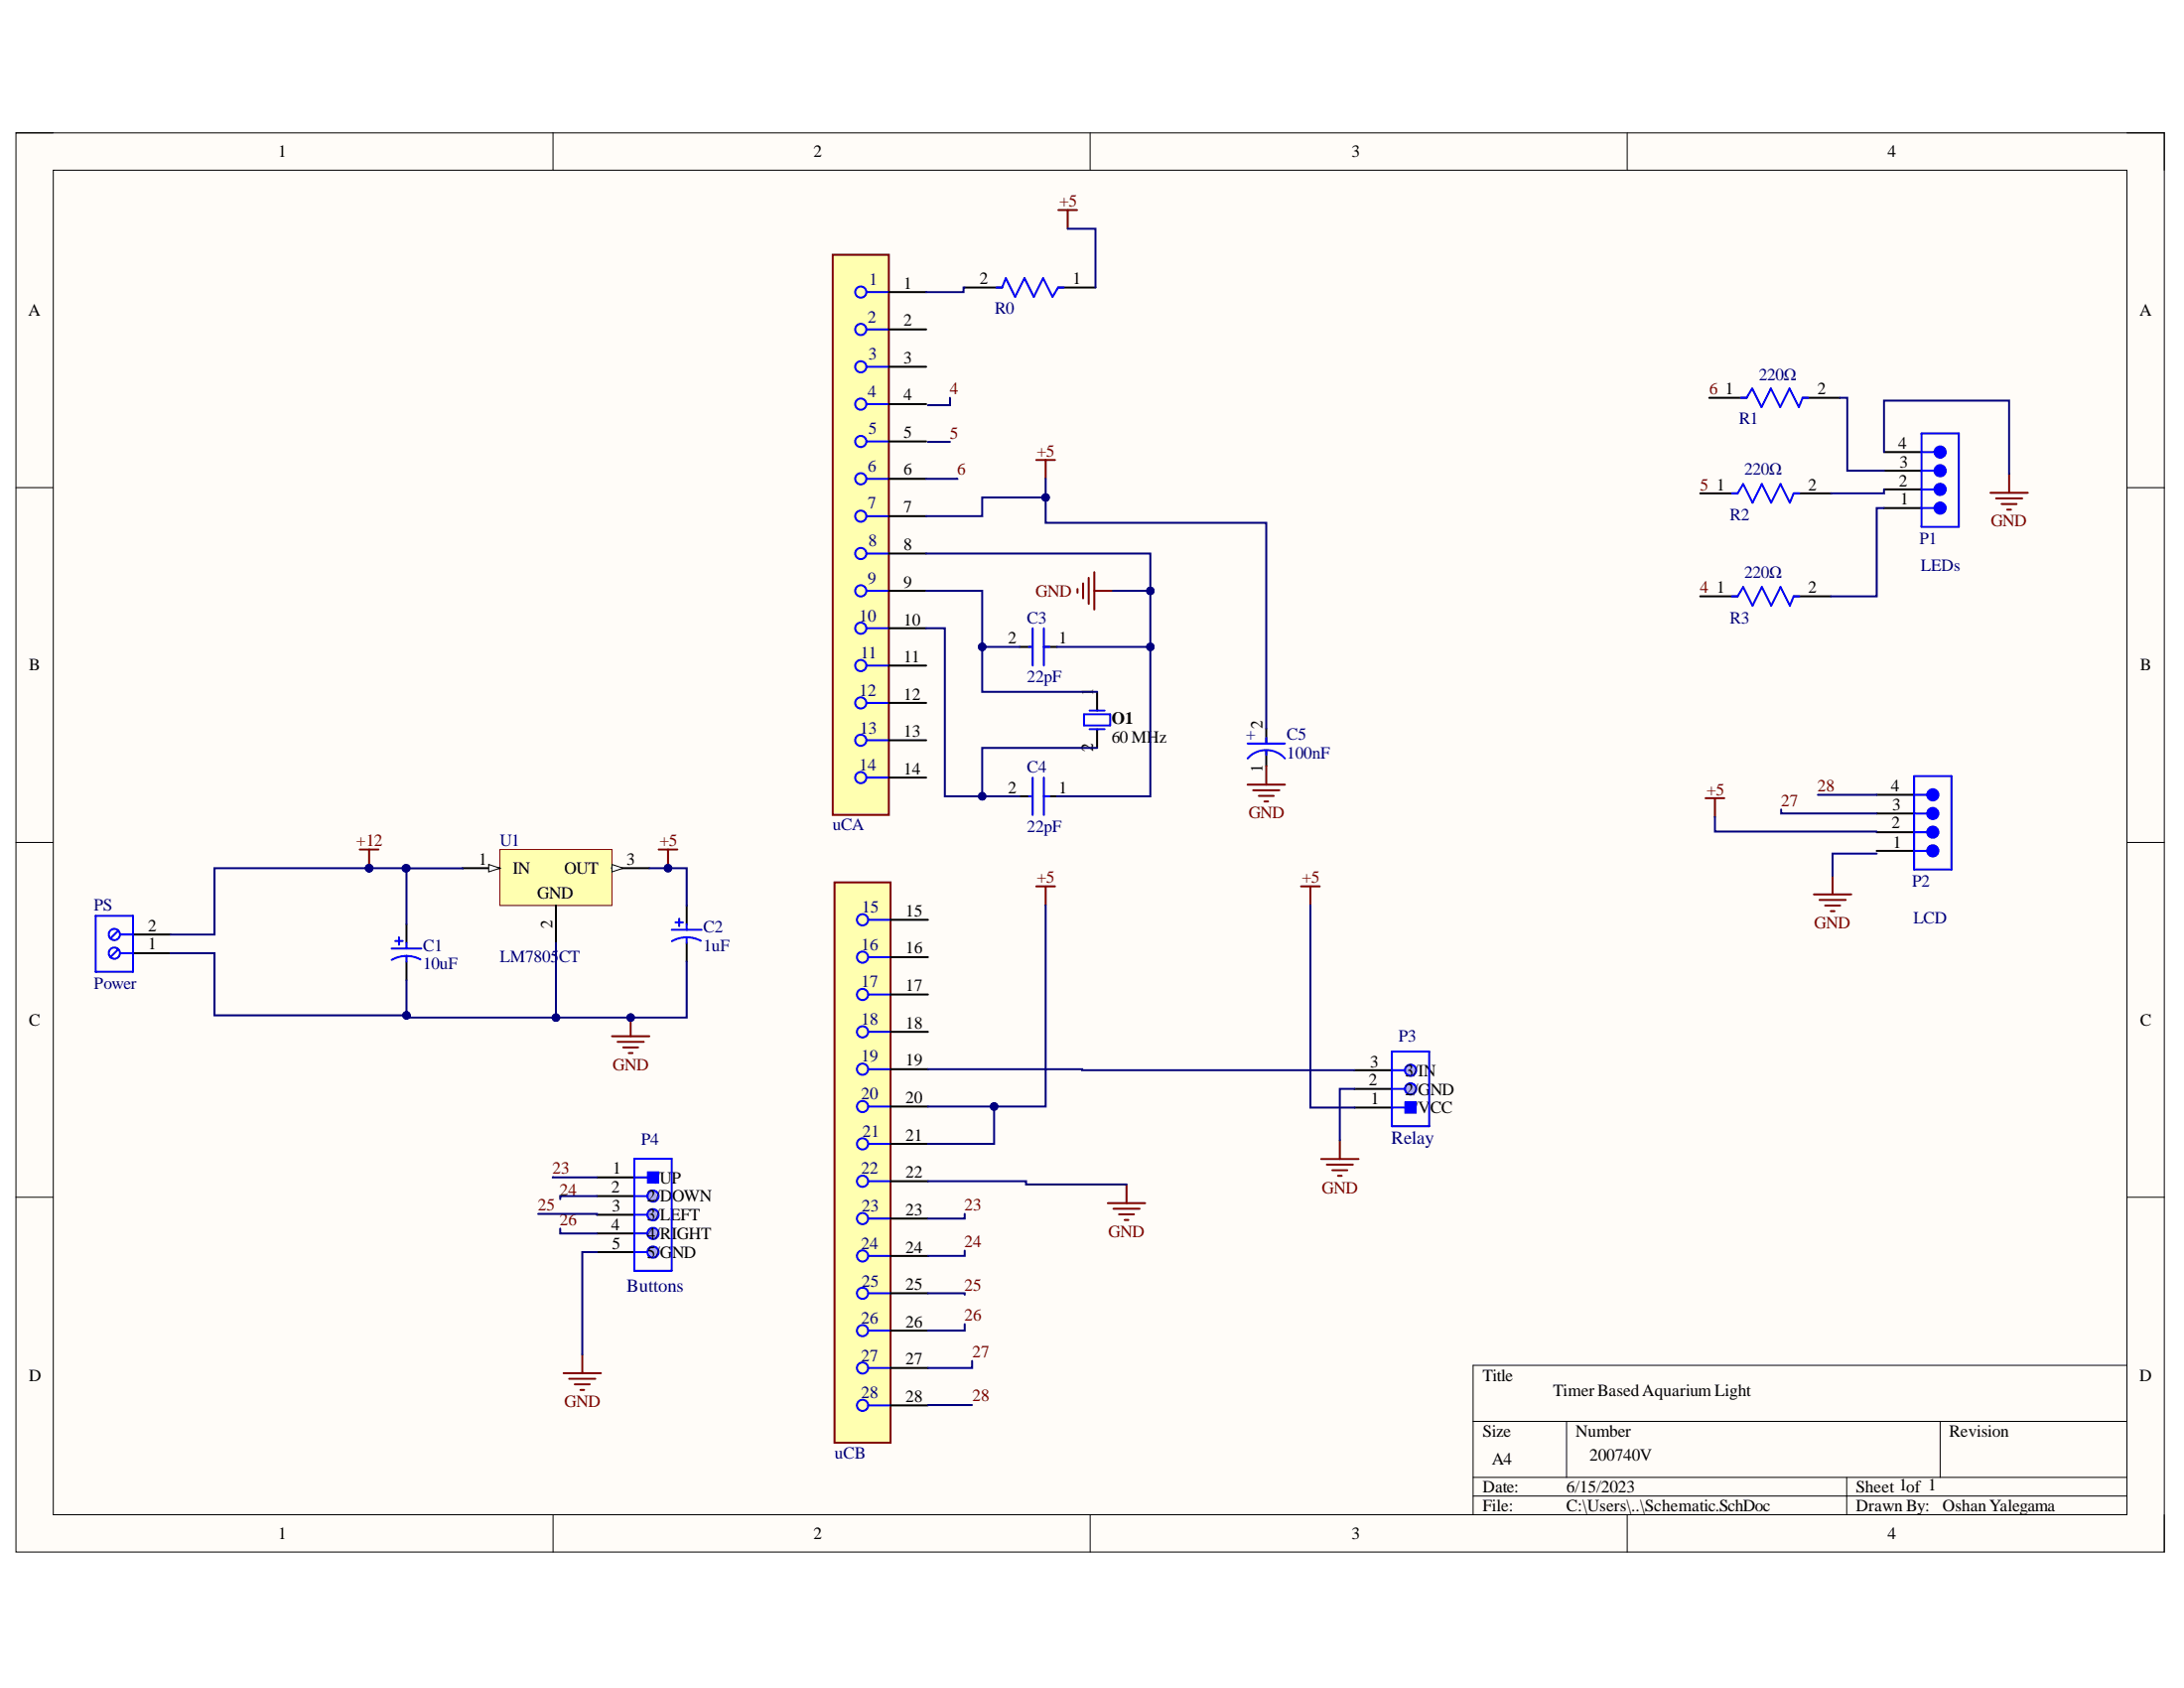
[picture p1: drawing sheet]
# Altium schematic sheet Schematic.SchDoc
size A4; SheetNumber: 1; SheetTotal: 1

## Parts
C1  10uF  [CAPPR55-200-1100X500X1200]
C2  1uF  [CAPPR55-200-1100X500X1200]
C3  22pF  [FP-RCE0DB-MFG]
C4  22pF  [FP-RCE0DB-MFG]
C5  100nF  [FP-RAD-TH-D_5_0_5-L_11_1-MFG]
O1  60 MHz  [FOX-FOXSLF160-20]
P1  LEDs  [SMTC-TSW-104-08-X-S]
P2  LCD  [SMTC-TSW-104-08-X-S]
P3  Relay  [61900311121]
P4  Buttons  [61300511121]
PS  Power  [691102710002]
R0  CF18JT2K20  [FP-CF18-MFG]  (value not drawn)
R1  value 220Ω  [FP-CF18-MFG]  (hidden comment: CF18JT2K20)
R2  value 220Ω  [FP-CF18-MFG]  (hidden comment: CF18JT2K20)
R3  value 220Ω  [FP-CF18-MFG]  (hidden comment: CF18JT2K20)
U1  LM7805CT  [FAIR-TO-220-3]
uC  1-2199298-9  [FP-1-2199298-9-MFG]  (value not drawn)  (parts A,B of 2)

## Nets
+5: C2.1 C5.2(A) P2.2 P3.1 R0.1 U1.3(OUT) uC.7 uC.20 uC.21
+12: C1.1 PS.2 U1.1(IN)
GND: C1.2 C2.2 C3.1 C4.1 C5.1(C) P1.4 P3.2 P4.5 PS.1 U1.2(GND) uC.8 uC.22
4: R3.1
5: R2.1
6: R1.1 uC.6
23: P4.1 uC.23
24: P4.2 uC.24
25: P4.3 uC.25
26: P4.4 uC.26
27: P2.3 uC.27
28: P2.4 uC.28
NetC3_2: C3.2 O1.1 uC.9
NetC4_2: C4.2 O1.2 uC.10
NetP1_1: P1.1 R3.2
NetP1_2: P1.2 R2.2
NetP1_3: P1.3 R1.2
NetP3_3: P3.3 uC.19
NetR0_2: R0.2 uC.1

Not connected (* = marked no-connect by the designer): P2 1; uC 2 3 4 5 11 12 13 14 15 16 17 18

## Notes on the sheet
- Timer Based Aquarium Light
- 200740V
- 1
- Oshan Yalegama
